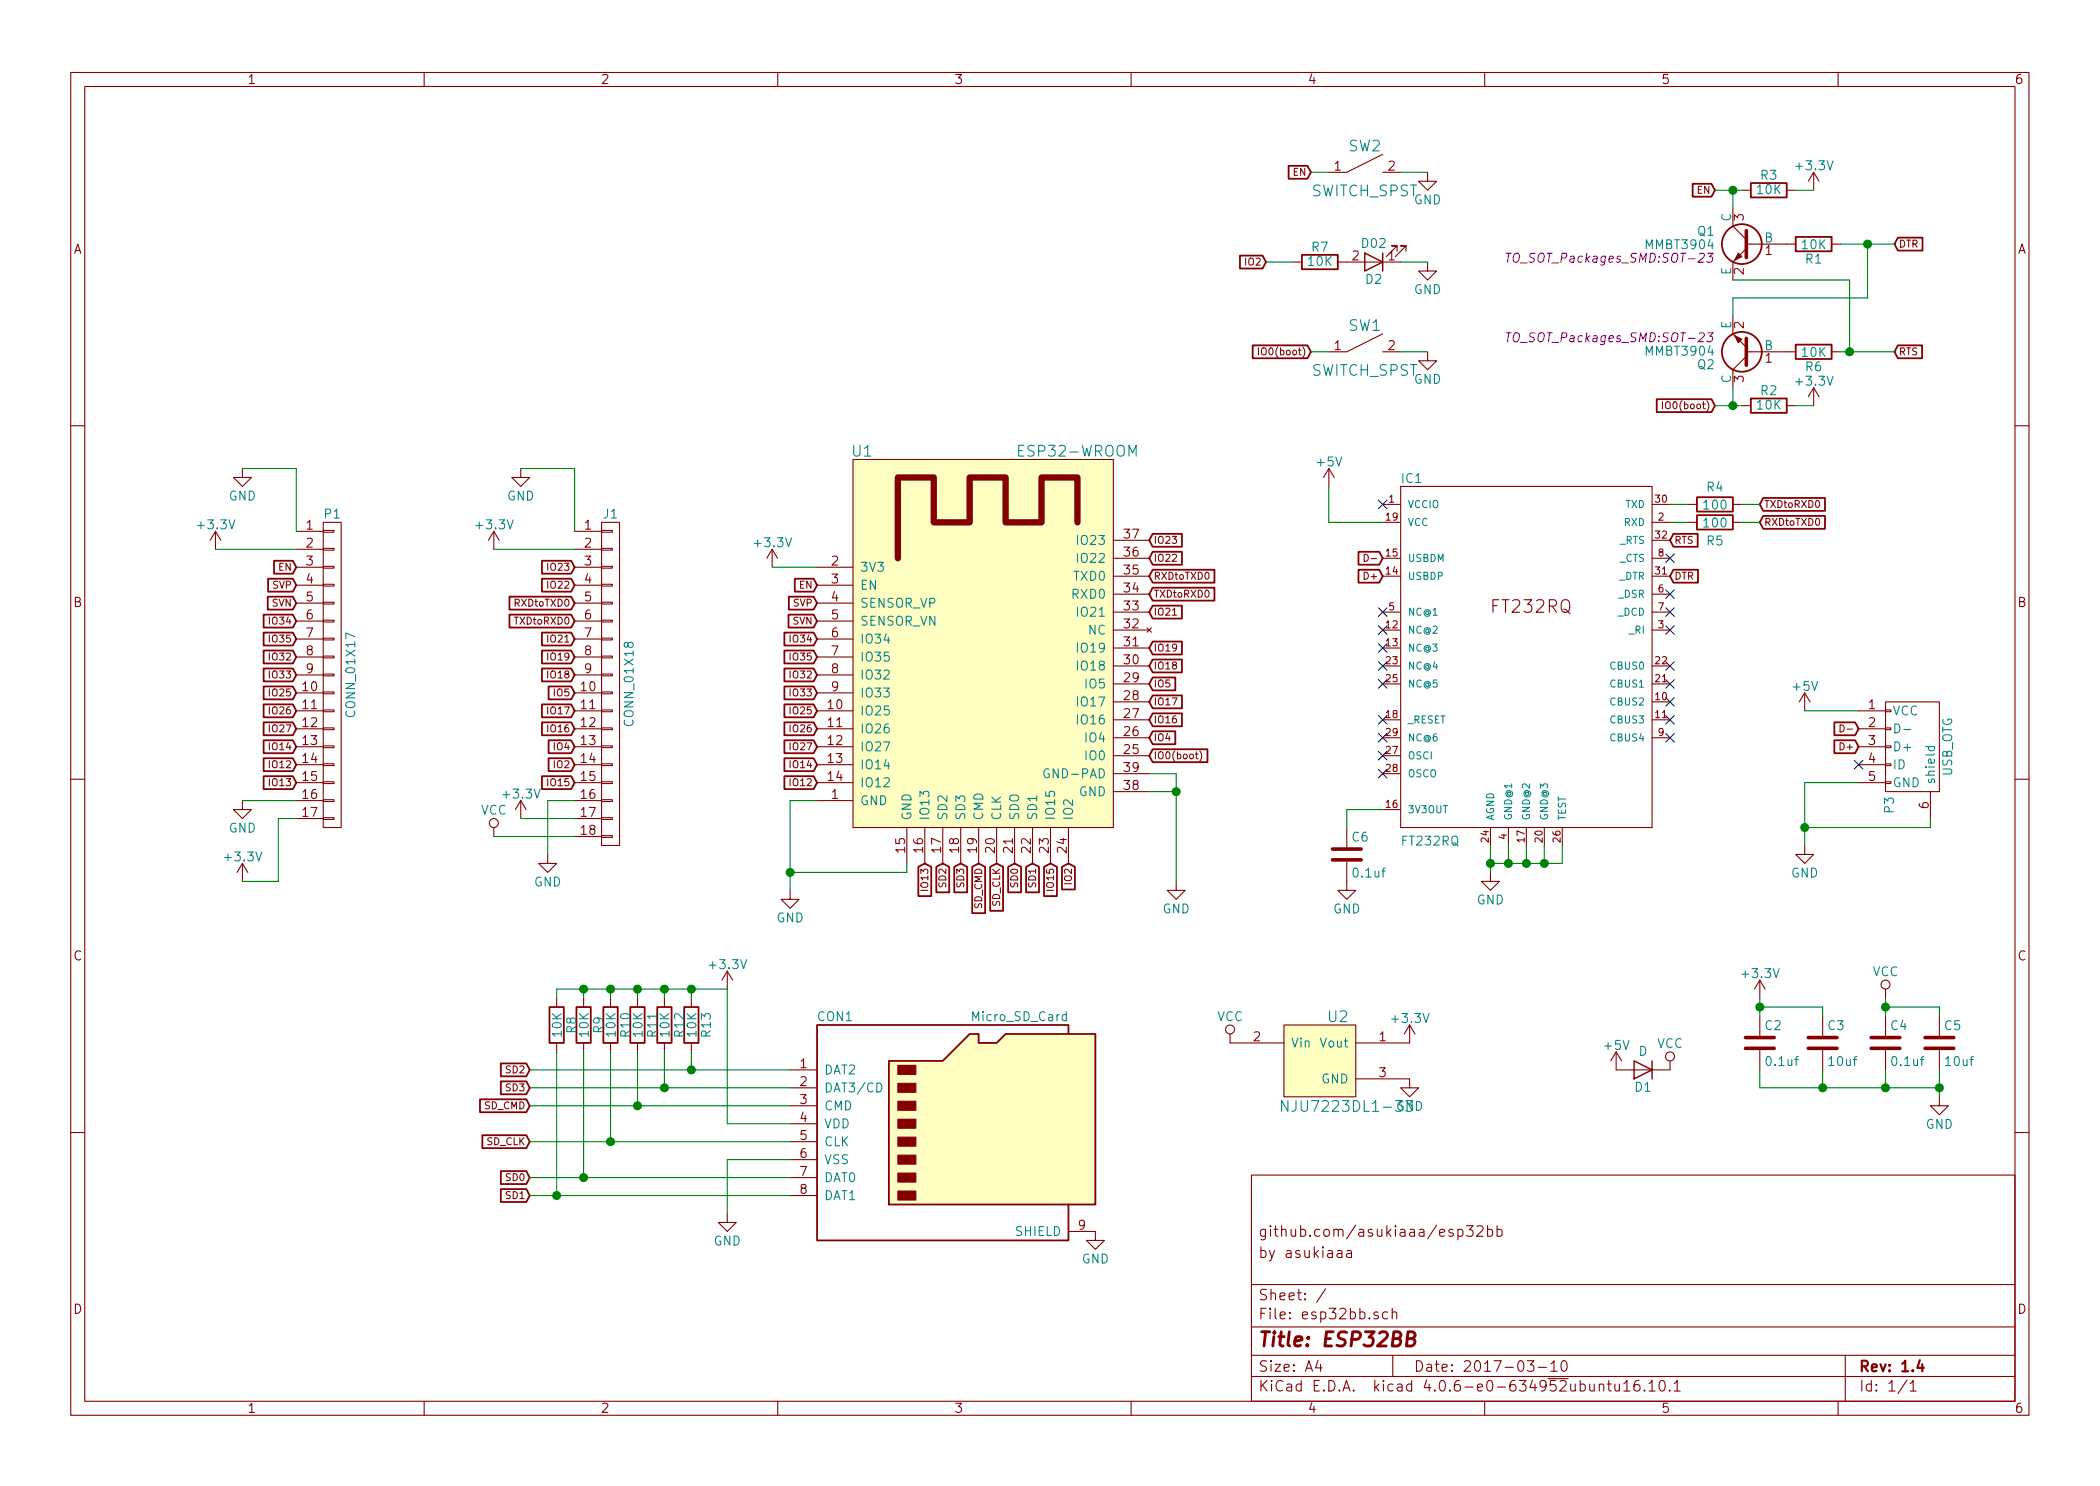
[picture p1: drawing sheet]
EESchema Schematic File Version 2
LIBS:esp32bb-rescue
LIBS:power
LIBS:device
LIBS:transistors
LIBS:conn
LIBS:linear
LIBS:regul
LIBS:74xx
LIBS:cmos4000
LIBS:adc-dac
LIBS:memory
LIBS:xilinx
LIBS:microcontrollers
LIBS:dsp
LIBS:microchip
LIBS:analog_switches
LIBS:motorola
LIBS:texas
LIBS:intel
LIBS:audio
LIBS:interface
LIBS:digital-audio
LIBS:philips
LIBS:display
LIBS:cypress
LIBS:siliconi
LIBS:opto
LIBS:atmel
LIBS:contrib
LIBS:valves
LIBS:akizuki
LIBS:ESP32-footprints-Shem-Lib
LIBS:ftdi232rq
LIBS:MiscellaneousDevices
LIBS:esp32bb-cache
EELAYER 25 0
EELAYER END
$Descr A4 11693 8268
encoding utf-8
Sheet 1 1
Title "ESP32BB"
Date "2017-03-10"
Rev "1.4"
Comp ""
Comment1 "by asukiaaa"
Comment2 "github.com/asukiaaa/esp32bb"
Comment3 ""
Comment4 ""
$EndDescr
Text GLabel 6400 4200 2    39   Input ~ 0
IO0(boot)
$Comp
L GND #PWR01
U 1 1
P 4400 4950
F 0 "#PWR01" H 4400 4700 50  0001 C CNN
F 1 "GND" H 4400 4800 50  0000 C CNN
F 2 "" H 4400 4950 50  0000 C CNN
F 3 "" H 4400 4950 50  0000 C CNN
	1    4400 4950
	1    0    0    -1  
$EndComp
$Comp
L GND #PWR02
U 1 1
P 6550 4900
F 0 "#PWR02" H 6550 4650 50  0001 C CNN
F 1 "GND" H 6550 4750 50  0000 C CNN
F 2 "" H 6550 4900 50  0000 C CNN
F 3 "" H 6550 4900 50  0000 C CNN
	1    6550 4900
	1    0    0    -1  
$EndComp
$Comp
L USB_OTG-RESCUE-esp32bb P3
U 1 1
P 10650 4150
F 0 "P3" H 10975 4025 50  0000 C CNN
F 1 "USB_OTG" H 10650 4350 50  0000 C CNN
F 2 "usb_micro_b:USB_MICRO_B-HIROSE-ZX62R-B-5P" V 10600 4050 50  0001 C CNN
F 3 "" V 10600 4050 50  0000 C CNN
	1    10650 4150
	0    1    1    0   
$EndComp
$Comp
L +5V #PWR03
U 1 1
P 10050 3950
F 0 "#PWR03" H 10050 3800 50  0001 C CNN
F 1 "+5V" H 10050 4090 50  0000 C CNN
F 2 "" H 10050 3950 50  0000 C CNN
F 3 "" H 10050 3950 50  0000 C CNN
	1    10050 3950
	1    0    0    -1  
$EndComp
Text GLabel 10350 4150 0    39   Input ~ 0
D+
Text GLabel 10350 4050 0    39   Input ~ 0
D-
$Comp
L GND #PWR04
U 1 1
P 10050 4700
F 0 "#PWR04" H 10050 4450 50  0001 C CNN
F 1 "GND" H 10050 4550 50  0000 C CNN
F 2 "" H 10050 4700 50  0000 C CNN
F 3 "" H 10050 4700 50  0000 C CNN
	1    10050 4700
	1    0    0    -1  
$EndComp
Text GLabel 7700 3100 0    39   Input ~ 0
D-
Text GLabel 7700 3200 0    39   Input ~ 0
D+
NoConn ~ 10350 4250
Text GLabel 9800 2900 2    39   Input ~ 0
RXDtoTXD0
Text GLabel 9800 2800 2    39   Input ~ 0
TXDtoRXD0
Text GLabel 4550 3250 0    39   Input ~ 0
EN
Text GLabel 6400 3300 2    39   Input ~ 0
TXDtoRXD0
Text GLabel 6400 3200 2    39   Input ~ 0
RXDtoTXD0
$Comp
L +3.3V #PWR05
U 1 1
P 4300 3150
F 0 "#PWR05" H 4300 3000 50  0001 C CNN
F 1 "+3.3V" H 4300 3290 50  0000 C CNN
F 2 "" H 4300 3150 50  0000 C CNN
F 3 "" H 4300 3150 50  0000 C CNN
	1    4300 3150
	1    0    0    -1  
$EndComp
$Comp
L +3.3V #PWR06
U 1 1
P 7850 5800
F 0 "#PWR06" H 7850 5650 50  0001 C CNN
F 1 "+3.3V" H 7850 5940 50  0000 C CNN
F 2 "" H 7850 5800 50  0000 C CNN
F 3 "" H 7850 5800 50  0000 C CNN
	1    7850 5800
	1    0    0    -1  
$EndComp
$Comp
L GND #PWR07
U 1 1
P 7850 6000
F 0 "#PWR07" H 7850 5750 50  0001 C CNN
F 1 "GND" H 7850 5850 50  0000 C CNN
F 2 "" H 7850 6000 50  0000 C CNN
F 3 "" H 7850 6000 50  0000 C CNN
	1    7850 6000
	1    0    0    -1  
$EndComp
$Comp
L +3.3V #PWR08
U 1 1
P 4050 5500
F 0 "#PWR08" H 4050 5350 50  0001 C CNN
F 1 "+3.3V" H 4050 5640 50  0000 C CNN
F 2 "" H 4050 5500 50  0000 C CNN
F 3 "" H 4050 5500 50  0000 C CNN
	1    4050 5500
	1    0    0    -1  
$EndComp
$Comp
L GND #PWR09
U 1 1
P 4050 6750
F 0 "#PWR09" H 4050 6500 50  0001 C CNN
F 1 "GND" H 4050 6600 50  0000 C CNN
F 2 "" H 4050 6750 50  0000 C CNN
F 3 "" H 4050 6750 50  0000 C CNN
	1    4050 6750
	1    0    0    -1  
$EndComp
Text GLabel 2950 6550 0    39   Input ~ 0
SD0
Text GLabel 2950 6650 0    39   Input ~ 0
SD1
Text GLabel 2950 5950 0    39   Input ~ 0
SD2
Text GLabel 2950 6050 0    39   Input ~ 0
SD3
Text GLabel 2950 6150 0    39   Input ~ 0
SD_CMD
Text GLabel 2950 6350 0    39   Input ~ 0
SD_CLK
Text GLabel 5650 4800 3    39   Input ~ 0
SD0
Text GLabel 5750 4800 3    39   Input ~ 0
SD1
Text GLabel 5250 4800 3    39   Input ~ 0
SD2
Text GLabel 5350 4800 3    39   Input ~ 0
SD3
Text GLabel 5550 4800 3    39   Input ~ 0
SD_CLK
Text GLabel 5450 4800 3    39   Input ~ 0
SD_CMD
Text GLabel 4550 3350 0    39   Input ~ 0
SVP
Text GLabel 4550 3450 0    39   Input ~ 0
SVN
Text GLabel 4550 3550 0    39   Input ~ 0
IO34
Text GLabel 4550 3650 0    39   Input ~ 0
IO35
Text GLabel 4550 3750 0    39   Input ~ 0
IO32
Text GLabel 4550 3850 0    39   Input ~ 0
IO33
Text GLabel 4550 3950 0    39   Input ~ 0
IO25
Text GLabel 4550 4050 0    39   Input ~ 0
IO26
Text GLabel 4550 4150 0    39   Input ~ 0
IO27
Text GLabel 4550 4250 0    39   Input ~ 0
IO14
Text GLabel 4550 4350 0    39   Input ~ 0
IO12
Text GLabel 6400 3000 2    39   Input ~ 0
IO23
Text GLabel 6400 3100 2    39   Input ~ 0
IO22
Text GLabel 6400 3400 2    39   Input ~ 0
IO21
Text GLabel 6400 3600 2    39   Input ~ 0
IO19
Text GLabel 6400 3700 2    39   Input ~ 0
IO18
Text GLabel 6400 3800 2    39   Input ~ 0
IO5
Text GLabel 6400 3900 2    39   Input ~ 0
IO17
Text GLabel 6400 4000 2    39   Input ~ 0
IO16
Text GLabel 6400 4100 2    39   Input ~ 0
IO4
Text GLabel 5950 4800 3    39   Input ~ 0
IO2
Text GLabel 5850 4800 3    39   Input ~ 0
IO15
Text GLabel 5150 4800 3    39   Input ~ 0
IO13
$Comp
L Micro_SD_Card CON1
U 1 1
P 5300 6250
F 0 "CON1" H 4650 6850 50  0000 C CNN
F 1 "Micro_SD_Card" H 5950 6850 50  0000 R CNN
F 2 "Connectors_Hirose:microSD_Card_Receptacle_Hirose_DM3AT-SF-PEJM5" H 6450 6550 50  0001 C CNN
F 3 "" H 5300 6250 50  0000 C CNN
	1    5300 6250
	1    0    0    -1  
$EndComp
$Comp
L GND #PWR010
U 1 1
P 6100 6850
F 0 "#PWR010" H 6100 6600 50  0001 C CNN
F 1 "GND" H 6100 6700 50  0000 C CNN
F 2 "" H 6100 6850 50  0000 C CNN
F 3 "" H 6100 6850 50  0000 C CNN
	1    6100 6850
	1    0    0    -1  
$EndComp
Text GLabel 1650 3150 0    39   Input ~ 0
EN
Text GLabel 1650 3250 0    39   Input ~ 0
SVP
Text GLabel 1650 3350 0    39   Input ~ 0
SVN
Text GLabel 1650 3450 0    39   Input ~ 0
IO34
Text GLabel 1650 3550 0    39   Input ~ 0
IO35
Text GLabel 1650 3650 0    39   Input ~ 0
IO32
Text GLabel 1650 3750 0    39   Input ~ 0
IO33
Text GLabel 1650 3850 0    39   Input ~ 0
IO25
Text GLabel 1650 3950 0    39   Input ~ 0
IO26
Text GLabel 1650 4050 0    39   Input ~ 0
IO27
Text GLabel 1650 4150 0    39   Input ~ 0
IO14
Text GLabel 1650 4250 0    39   Input ~ 0
IO12
Text GLabel 1650 4350 0    39   Input ~ 0
IO13
Text GLabel 3200 3150 0    39   Input ~ 0
IO23
Text GLabel 3200 3250 0    39   Input ~ 0
IO22
Text GLabel 3200 3550 0    39   Input ~ 0
IO21
Text GLabel 3200 3650 0    39   Input ~ 0
IO19
Text GLabel 3200 3750 0    39   Input ~ 0
IO18
Text GLabel 3200 3850 0    39   Input ~ 0
IO5
Text GLabel 3200 3950 0    39   Input ~ 0
IO17
Text GLabel 3200 4050 0    39   Input ~ 0
IO16
Text GLabel 3200 4150 0    39   Input ~ 0
IO4
Text GLabel 3200 4250 0    39   Input ~ 0
IO2
Text GLabel 3200 4350 0    39   Input ~ 0
IO15
$Comp
L +3.3V #PWR011
U 1 1
P 1200 3050
F 0 "#PWR011" H 1200 2900 50  0001 C CNN
F 1 "+3.3V" H 1200 3190 50  0000 C CNN
F 2 "" H 1200 3050 50  0000 C CNN
F 3 "" H 1200 3050 50  0000 C CNN
	1    1200 3050
	1    0    0    -1  
$EndComp
$Comp
L GND #PWR012
U 1 1
P 1350 2600
F 0 "#PWR012" H 1350 2350 50  0001 C CNN
F 1 "GND" H 1350 2450 50  0000 C CNN
F 2 "" H 1350 2600 50  0000 C CNN
F 3 "" H 1350 2600 50  0000 C CNN
	1    1350 2600
	1    0    0    -1  
$EndComp
$Comp
L +3.3V #PWR013
U 1 1
P 2750 3050
F 0 "#PWR013" H 2750 2900 50  0001 C CNN
F 1 "+3.3V" H 2750 3190 50  0000 C CNN
F 2 "" H 2750 3050 50  0000 C CNN
F 3 "" H 2750 3050 50  0000 C CNN
	1    2750 3050
	1    0    0    -1  
$EndComp
$Comp
L GND #PWR014
U 1 1
P 2900 2600
F 0 "#PWR014" H 2900 2350 50  0001 C CNN
F 1 "GND" H 2900 2450 50  0000 C CNN
F 2 "" H 2900 2600 50  0000 C CNN
F 3 "" H 2900 2600 50  0000 C CNN
	1    2900 2600
	1    0    0    -1  
$EndComp
$Comp
L VCC #PWR015
U 1 1
P 2750 4650
F 0 "#PWR015" H 2750 4500 50  0001 C CNN
F 1 "VCC" H 2750 4800 50  0000 C CNN
F 2 "" H 2750 4650 50  0000 C CNN
F 3 "" H 2750 4650 50  0000 C CNN
	1    2750 4650
	1    0    0    -1  
$EndComp
$Comp
L +3.3V #PWR016
U 1 1
P 2900 4550
F 0 "#PWR016" H 2900 4400 50  0001 C CNN
F 1 "+3.3V" H 2900 4690 50  0000 C CNN
F 2 "" H 2900 4550 50  0000 C CNN
F 3 "" H 2900 4550 50  0000 C CNN
	1    2900 4550
	1    0    0    -1  
$EndComp
$Comp
L +3.3V #PWR017
U 1 1
P 1350 4900
F 0 "#PWR017" H 1350 4750 50  0001 C CNN
F 1 "+3.3V" H 1350 5040 50  0000 C CNN
F 2 "" H 1350 4900 50  0000 C CNN
F 3 "" H 1350 4900 50  0000 C CNN
	1    1350 4900
	1    0    0    -1  
$EndComp
$Comp
L GND #PWR018
U 1 1
P 1350 4450
F 0 "#PWR018" H 1350 4200 50  0001 C CNN
F 1 "GND" H 1350 4300 50  0000 C CNN
F 2 "" H 1350 4450 50  0000 C CNN
F 3 "" H 1350 4450 50  0000 C CNN
	1    1350 4450
	1    0    0    -1  
$EndComp
$Comp
L GND #PWR019
U 1 1
P 3050 4750
F 0 "#PWR019" H 3050 4500 50  0001 C CNN
F 1 "GND" H 3050 4600 50  0000 C CNN
F 2 "" H 3050 4750 50  0000 C CNN
F 3 "" H 3050 4750 50  0000 C CNN
	1    3050 4750
	1    0    0    -1  
$EndComp
Text GLabel 9550 1050 0    39   Input ~ 0
EN
$Comp
L R R1
U 1 1
P 10100 1350
F 0 "R1" V 10180 1350 50  0000 C CNN
F 1 "10K" V 10100 1350 50  0000 C CNN
F 2 "Resistors_SMD:R_0603" V 10030 1350 50  0001 C CNN
F 3 "" H 10100 1350 50  0000 C CNN
	1    10100 1350
	0    1    1    0   
$EndComp
$Comp
L GND #PWR020
U 1 1
P 8300 4850
F 0 "#PWR020" H 8300 4600 50  0001 C CNN
F 1 "GND" H 8300 4700 50  0000 C CNN
F 2 "" H 8300 4850 50  0000 C CNN
F 3 "" H 8300 4850 50  0000 C CNN
	1    8300 4850
	1    0    0    -1  
$EndComp
NoConn ~ 9300 3100
NoConn ~ 9300 3300
NoConn ~ 9300 3400
NoConn ~ 9300 3500
NoConn ~ 9300 3700
NoConn ~ 9300 3800
NoConn ~ 9300 3900
NoConn ~ 9300 4000
NoConn ~ 9300 4100
NoConn ~ 7700 3400
NoConn ~ 7700 3500
NoConn ~ 7700 3600
NoConn ~ 7700 3700
NoConn ~ 7700 3800
NoConn ~ 7700 4000
NoConn ~ 7700 4100
NoConn ~ 7700 4200
NoConn ~ 7700 4300
$Comp
L D D1
U 1 1
P 9150 5950
F 0 "D1" H 9150 6050 50  0000 C CNN
F 1 "D" H 9150 5850 50  0000 C CNN
F 2 "Diodes_SMD:D_0805" H 9150 5950 50  0001 C CNN
F 3 "" H 9150 5950 50  0000 C CNN
	1    9150 5950
	-1   0    0    1   
$EndComp
$Comp
L VCC #PWR021
U 1 1
P 9300 5950
F 0 "#PWR021" H 9300 5800 50  0001 C CNN
F 1 "VCC" H 9300 6100 50  0000 C CNN
F 2 "" H 9300 5950 50  0000 C CNN
F 3 "" H 9300 5950 50  0000 C CNN
	1    9300 5950
	1    0    0    -1  
$EndComp
$Comp
L +5V #PWR022
U 1 1
P 9000 5950
F 0 "#PWR022" H 9000 5800 50  0001 C CNN
F 1 "+5V" H 9000 6090 50  0000 C CNN
F 2 "" H 9000 5950 50  0000 C CNN
F 3 "" H 9000 5950 50  0000 C CNN
	1    9000 5950
	1    0    0    -1  
$EndComp
$Comp
L +3.3V #PWR023
U 1 1
P 9800 5550
F 0 "#PWR023" H 9800 5400 50  0001 C CNN
F 1 "+3.3V" H 9800 5690 50  0000 C CNN
F 2 "" H 9800 5550 50  0000 C CNN
F 3 "" H 9800 5550 50  0000 C CNN
	1    9800 5550
	1    0    0    -1  
$EndComp
$Comp
L VCC #PWR024
U 1 1
P 10500 5550
F 0 "#PWR024" H 10500 5400 50  0001 C CNN
F 1 "VCC" H 10500 5700 50  0000 C CNN
F 2 "" H 10500 5550 50  0000 C CNN
F 3 "" H 10500 5550 50  0000 C CNN
	1    10500 5550
	1    0    0    -1  
$EndComp
$Comp
L C C2
U 1 1
P 9800 5800
F 0 "C2" H 9825 5900 50  0000 L CNN
F 1 "0.1uf" H 9825 5700 50  0000 L CNN
F 2 "Capacitors_SMD:C_0603" H 9838 5650 50  0001 C CNN
F 3 "" H 9800 5800 50  0000 C CNN
	1    9800 5800
	1    0    0    -1  
$EndComp
$Comp
L C C3
U 1 1
P 10150 5800
F 0 "C3" H 10175 5900 50  0000 L CNN
F 1 "10uf" H 10175 5700 50  0000 L CNN
F 2 "Capacitors_SMD:C_0603" H 10188 5650 50  0001 C CNN
F 3 "" H 10150 5800 50  0000 C CNN
	1    10150 5800
	1    0    0    -1  
$EndComp
$Comp
L C C4
U 1 1
P 10500 5800
F 0 "C4" H 10525 5900 50  0000 L CNN
F 1 "0.1uf" H 10525 5700 50  0000 L CNN
F 2 "Capacitors_SMD:C_0603" H 10538 5650 50  0001 C CNN
F 3 "" H 10500 5800 50  0000 C CNN
	1    10500 5800
	1    0    0    -1  
$EndComp
$Comp
L C C5
U 1 1
P 10800 5800
F 0 "C5" H 10825 5900 50  0000 L CNN
F 1 "10uf" H 10825 5700 50  0000 L CNN
F 2 "Capacitors_SMD:C_0603" H 10838 5650 50  0001 C CNN
F 3 "" H 10800 5800 50  0000 C CNN
	1    10800 5800
	1    0    0    -1  
$EndComp
$Comp
L GND #PWR025
U 1 1
P 10800 6100
F 0 "#PWR025" H 10800 5850 50  0001 C CNN
F 1 "GND" H 10800 5950 50  0000 C CNN
F 2 "" H 10800 6100 50  0000 C CNN
F 3 "" H 10800 6100 50  0000 C CNN
	1    10800 6100
	1    0    0    -1  
$EndComp
$Comp
L NJU7223DL1-33 U2
U 1 1
P 7350 5900
F 0 "U2" H 7450 6150 60  0000 C CNN
F 1 "NJU7223DL1-33" H 7500 5650 60  0000 C CNN
F 2 "TO_SOT_Packages_SMD:TO-252-2Lead" H 7350 5900 60  0001 C CNN
F 3 "" H 7350 5900 60  0000 C CNN
	1    7350 5900
	1    0    0    -1  
$EndComp
$Comp
L VCC #PWR026
U 1 1
P 6850 5800
F 0 "#PWR026" H 6850 5650 50  0001 C CNN
F 1 "VCC" H 6850 5950 50  0000 C CNN
F 2 "" H 6850 5800 50  0000 C CNN
F 3 "" H 6850 5800 50  0000 C CNN
	1    6850 5800
	1    0    0    -1  
$EndComp
NoConn ~ 7700 2800
$Comp
L FT232RQ IC1
U 1 1
P 8500 3600
F 0 "IC1" H 7800 4520 50  0000 L BNN
F 1 "FT232RQ" H 7800 2500 50  0000 L BNN
F 2 "ftdi232rq:FR232RQ" H 8500 3750 50  0001 C CNN
F 3 "" H 8500 3600 60  0001 C CNN
	1    8500 3600
	1    0    0    -1  
$EndComp
$Comp
L ESP32-WROOM U1
U 1 1
P 5500 3750
F 0 "U1" H 4800 5000 60  0000 C CNN
F 1 "ESP32-WROOM" H 6000 5000 60  0000 C CNN
F 2 "ESP32-footprints-Lib:ESP32-WROOM" H 5850 5100 60  0001 C CNN
F 3 "" H 5050 4200 60  0001 C CNN
	1    5500 3750
	1    0    0    -1  
$EndComp
$Comp
L C C6
U 1 1
P 7500 4750
F 0 "C6" H 7525 4850 50  0000 L CNN
F 1 "0.1uf" H 7525 4650 50  0000 L CNN
F 2 "Capacitors_SMD:C_0603" H 7538 4600 50  0001 C CNN
F 3 "" H 7500 4750 50  0000 C CNN
	1    7500 4750
	1    0    0    -1  
$EndComp
$Comp
L GND #PWR027
U 1 1
P 7500 4900
F 0 "#PWR027" H 7500 4650 50  0001 C CNN
F 1 "GND" H 7500 4750 50  0000 C CNN
F 2 "" H 7500 4900 50  0000 C CNN
F 3 "" H 7500 4900 50  0000 C CNN
	1    7500 4900
	1    0    0    -1  
$EndComp
$Comp
L CONN_01X17 P1
U 1 1
P 1850 3750
F 0 "P1" H 1850 4650 50  0000 C CNN
F 1 "CONN_01X17" V 1950 3750 50  0000 C CNN
F 2 "common:Pin_Header_Straight_1x17_Pitch2.54mm" H 1850 3750 50  0001 C CNN
F 3 "" H 1850 3750 50  0000 C CNN
	1    1850 3750
	1    0    0    -1  
$EndComp
$Comp
L +5V #PWR028
U 1 1
P 7400 2700
F 0 "#PWR028" H 7400 2550 50  0001 C CNN
F 1 "+5V" H 7400 2840 50  0000 C CNN
F 2 "" H 7400 2700 50  0000 C CNN
F 3 "" H 7400 2700 50  0000 C CNN
	1    7400 2700
	1    0    0    -1  
$EndComp
$Comp
L R R5
U 1 1
P 9550 2900
F 0 "R5" V 9650 2900 50  0000 C CNN
F 1 "100" V 9550 2900 50  0000 C CNN
F 2 "Resistors_SMD:R_0603" V 9480 2900 50  0001 C CNN
F 3 "" H 9550 2900 50  0000 C CNN
	1    9550 2900
	0    1    1    0   
$EndComp
$Comp
L R R4
U 1 1
P 9550 2800
F 0 "R4" V 9450 2800 50  0000 C CNN
F 1 "100" V 9550 2800 50  0000 C CNN
F 2 "Resistors_SMD:R_0603" V 9480 2800 50  0001 C CNN
F 3 "" H 9550 2800 50  0000 C CNN
	1    9550 2800
	0    1    1    0   
$EndComp
Text GLabel 9300 3000 2    39   Input ~ 0
RTS
Text GLabel 9300 3200 2    39   Input ~ 0
DTR
$Comp
L MMBT3904 Q2
U 1 1
P 9750 1950
F 0 "Q2" H 9950 2025 50  0000 L CNN
F 1 "MMBT3904" H 9950 1950 50  0000 L CNN
F 2 "TO_SOT_Packages_SMD:SOT-23" H 9950 1875 50  0000 L CIN
F 3 "" H 9750 1950 50  0000 L CNN
	1    9750 1950
	-1   0    0    1   
$EndComp
$Comp
L MMBT3904 Q1
U 1 1
P 9750 1350
F 0 "Q1" H 9950 1425 50  0000 L CNN
F 1 "MMBT3904" H 9950 1350 50  0000 L CNN
F 2 "TO_SOT_Packages_SMD:SOT-23" H 9950 1275 50  0000 L CIN
F 3 "" H 9750 1350 50  0000 L CNN
	1    9750 1350
	-1   0    0    -1  
$EndComp
$Comp
L R R6
U 1 1
P 10100 1950
F 0 "R6" V 10180 1950 50  0000 C CNN
F 1 "10K" V 10100 1950 50  0000 C CNN
F 2 "Resistors_SMD:R_0603" V 10030 1950 50  0001 C CNN
F 3 "" H 10100 1950 50  0000 C CNN
	1    10100 1950
	0    1    1    0   
$EndComp
Text GLabel 10550 1950 2    39   Input ~ 0
RTS
Text GLabel 10550 1350 2    39   Input ~ 0
DTR
Text GLabel 9550 2250 0    39   Input ~ 0
IO0(boot)
$Comp
L R R3
U 1 1
P 9850 1050
F 0 "R3" V 9930 1050 50  0000 C CNN
F 1 "10K" V 9850 1050 50  0000 C CNN
F 2 "Resistors_SMD:R_0603" V 9780 1050 50  0001 C CNN
F 3 "" H 9850 1050 50  0000 C CNN
	1    9850 1050
	0    -1   -1   0   
$EndComp
$Comp
L +3.3V #PWR029
U 1 1
P 10100 1050
F 0 "#PWR029" H 10100 900 50  0001 C CNN
F 1 "+3.3V" H 10100 1190 50  0000 C CNN
F 2 "" H 10100 1050 50  0000 C CNN
F 3 "" H 10100 1050 50  0000 C CNN
	1    10100 1050
	1    0    0    -1  
$EndComp
$Comp
L R R2
U 1 1
P 9850 2250
F 0 "R2" V 9930 2250 50  0000 C CNN
F 1 "10K" V 9850 2250 50  0000 C CNN
F 2 "Resistors_SMD:R_0603" V 9780 2250 50  0001 C CNN
F 3 "" H 9850 2250 50  0000 C CNN
	1    9850 2250
	0    -1   -1   0   
$EndComp
$Comp
L +3.3V #PWR030
U 1 1
P 10100 2250
F 0 "#PWR030" H 10100 2100 50  0001 C CNN
F 1 "+3.3V" H 10100 2390 50  0000 C CNN
F 2 "" H 10100 2250 50  0000 C CNN
F 3 "" H 10100 2250 50  0000 C CNN
	1    10100 2250
	1    0    0    -1  
$EndComp
$Comp
L SWITCH_SPST SW1
U 1 1
P 7600 1950
F 0 "SW1" H 7600 2100 60  0000 C CNN
F 1 "SWITCH_SPST" H 7600 1850 60  0000 C CNN
F 2 "switch:SKRPACE010" H 7600 1950 60  0001 C CNN
F 3 "" H 7600 1950 60  0000 C CNN
	1    7600 1950
	1    0    0    -1  
$EndComp
Text GLabel 7050 1450 0    39   Input ~ 0
IO2
$Comp
L LED D2
U 1 1
P 7650 1450
F 0 "D2" H 7650 1550 50  0000 C CNN
F 1 "D02" H 7650 1350 50  0000 C CNN
F 2 "LEDs:LED_0603" H 7650 1450 50  0001 C CNN
F 3 "" H 7650 1450 50  0000 C CNN
	1    7650 1450
	-1   0    0    1   
$EndComp
$Comp
L GND #PWR031
U 1 1
P 7950 1450
F 0 "#PWR031" H 7950 1200 50  0001 C CNN
F 1 "GND" H 7950 1300 50  0000 C CNN
F 2 "" H 7950 1450 50  0000 C CNN
F 3 "" H 7950 1450 50  0000 C CNN
	1    7950 1450
	1    0    0    -1  
$EndComp
Text GLabel 7300 1950 0    39   Input ~ 0
IO0(boot)
$Comp
L GND #PWR032
U 1 1
P 7950 1950
F 0 "#PWR032" H 7950 1700 50  0001 C CNN
F 1 "GND" H 7950 1800 50  0000 C CNN
F 2 "" H 7950 1950 50  0000 C CNN
F 3 "" H 7950 1950 50  0000 C CNN
	1    7950 1950
	1    0    0    -1  
$EndComp
$Comp
L R R7
U 1 1
P 7350 1450
F 0 "R7" V 7430 1450 50  0000 C CNN
F 1 "10K" V 7350 1450 50  0000 C CNN
F 2 "Resistors_SMD:R_0603" V 7280 1450 50  0001 C CNN
F 3 "" H 7350 1450 50  0000 C CNN
	1    7350 1450
	0    -1   -1   0   
$EndComp
$Comp
L R R13
U 1 1
P 3850 5700
F 0 "R13" V 3930 5700 50  0000 C CNN
F 1 "10K" V 3850 5700 50  0000 C CNN
F 2 "Resistors_SMD:R_0603" V 3780 5700 50  0001 C CNN
F 3 "" H 3850 5700 50  0000 C CNN
	1    3850 5700
	1    0    0    -1  
$EndComp
$Comp
L R R12
U 1 1
P 3700 5700
F 0 "R12" V 3780 5700 50  0000 C CNN
F 1 "10K" V 3700 5700 50  0000 C CNN
F 2 "Resistors_SMD:R_0603" V 3630 5700 50  0001 C CNN
F 3 "" H 3700 5700 50  0000 C CNN
	1    3700 5700
	1    0    0    -1  
$EndComp
$Comp
L R R11
U 1 1
P 3550 5700
F 0 "R11" V 3630 5700 50  0000 C CNN
F 1 "10K" V 3550 5700 50  0000 C CNN
F 2 "Resistors_SMD:R_0603" V 3480 5700 50  0001 C CNN
F 3 "" H 3550 5700 50  0000 C CNN
	1    3550 5700
	1    0    0    -1  
$EndComp
$Comp
L R R10
U 1 1
P 3400 5700
F 0 "R10" V 3480 5700 50  0000 C CNN
F 1 "10K" V 3400 5700 50  0000 C CNN
F 2 "Resistors_SMD:R_0603" V 3330 5700 50  0001 C CNN
F 3 "" H 3400 5700 50  0000 C CNN
	1    3400 5700
	1    0    0    -1  
$EndComp
$Comp
L SWITCH_SPST SW2
U 1 1
P 7600 950
F 0 "SW2" H 7600 1100 60  0000 C CNN
F 1 "SWITCH_SPST" H 7600 850 60  0000 C CNN
F 2 "switch:SKRPACE010" H 7600 950 60  0001 C CNN
F 3 "" H 7600 950 60  0000 C CNN
	1    7600 950 
	1    0    0    -1  
$EndComp
$Comp
L GND #PWR033
U 1 1
P 7950 950
F 0 "#PWR033" H 7950 700 50  0001 C CNN
F 1 "GND" H 7950 800 50  0000 C CNN
F 2 "" H 7950 950 50  0000 C CNN
F 3 "" H 7950 950 50  0000 C CNN
	1    7950 950 
	1    0    0    -1  
$EndComp
Text GLabel 7300 950  0    39   Input ~ 0
EN
$Comp
L R R9
U 1 1
P 3250 5700
F 0 "R9" V 3330 5700 50  0000 C CNN
F 1 "10K" V 3250 5700 50  0000 C CNN
F 2 "Resistors_SMD:R_0603" V 3180 5700 50  0001 C CNN
F 3 "" H 3250 5700 50  0000 C CNN
	1    3250 5700
	1    0    0    -1  
$EndComp
$Comp
L R R8
U 1 1
P 3100 5700
F 0 "R8" V 3180 5700 50  0000 C CNN
F 1 "10K" V 3100 5700 50  0000 C CNN
F 2 "Resistors_SMD:R_0603" V 3030 5700 50  0001 C CNN
F 3 "" H 3100 5700 50  0000 C CNN
	1    3100 5700
	1    0    0    -1  
$EndComp
$Comp
L CONN_01X18 J1
U 1 1
P 3400 3800
F 0 "J1" H 3400 4750 50  0000 C CNN
F 1 "CONN_01X18" V 3500 3800 50  0000 C CNN
F 2 "common:Pin_Header_Straight_1x18_Pitch2.54mm" H 3400 3800 50  0001 C CNN
F 3 "" H 3400 3800 50  0001 C CNN
	1    3400 3800
	1    0    0    -1  
$EndComp
Wire Wire Line
	4300 3150 4550 3150
Wire Wire Line
	6400 4300 6550 4300
Wire Wire Line
	6550 4300 6550 4900
Wire Wire Line
	6400 4400 6550 4400
Connection ~ 6550 4400
Wire Wire Line
	4550 4450 4400 4450
Wire Wire Line
	4400 4450 4400 4950
Wire Wire Line
	5050 4800 5050 4850
Wire Wire Line
	5050 4850 4400 4850
Connection ~ 4400 4850
Wire Wire Line
	10050 3950 10350 3950
Wire Wire Line
	10050 4350 10350 4350
Wire Wire Line
	1650 3050 1200 3050
Wire Wire Line
	1350 2600 1650 2600
Wire Wire Line
	1650 2600 1650 2950
Wire Wire Line
	3200 3050 2750 3050
Wire Wire Line
	2900 2600 3200 2600
Wire Wire Line
	3200 2600 3200 2950
Wire Wire Line
	2900 4550 3200 4550
Wire Wire Line
	1350 4450 1650 4450
Wire Wire Line
	7400 2900 7700 2900
Wire Wire Line
	8300 4700 8300 4850
Wire Wire Line
	8300 4800 8700 4800
Wire Wire Line
	8700 4800 8700 4700
Connection ~ 8300 4800
Wire Wire Line
	8400 4700 8400 4800
Connection ~ 8400 4800
Wire Wire Line
	8500 4700 8500 4800
Connection ~ 8500 4800
Wire Wire Line
	8600 4700 8600 4800
Connection ~ 8600 4800
Wire Wire Line
	7400 2700 7400 2900
Wire Wire Line
	10150 5600 10150 5650
Wire Wire Line
	10500 5550 10500 5650
Wire Wire Line
	10500 5600 10800 5600
Wire Wire Line
	10800 5600 10800 5650
Connection ~ 10500 5600
Wire Wire Line
	10800 5950 10800 6100
Connection ~ 10800 6050
Wire Wire Line
	10500 6050 10500 5950
Connection ~ 10500 6050
Wire Wire Line
	10150 5950 10150 6050
Connection ~ 10150 6050
Wire Wire Line
	10050 4350 10050 4700
Wire Wire Line
	10750 4550 10750 4600
Wire Wire Line
	10750 4600 10050 4600
Connection ~ 10050 4600
Wire Wire Line
	7500 4600 7500 4500
Wire Wire Line
	7500 4500 7700 4500
Wire Wire Line
	1650 4550 1550 4550
Wire Wire Line
	1550 4550 1550 4900
Wire Wire Line
	1550 4900 1350 4900
Wire Wire Line
	9800 5550 9800 5650
Wire Wire Line
	9800 5600 10150 5600
Connection ~ 9800 5600
Wire Wire Line
	9800 5950 9800 6050
Wire Wire Line
	9800 6050 10800 6050
Wire Wire Line
	9300 2800 9400 2800
Wire Wire Line
	9300 2900 9400 2900
Wire Wire Line
	9700 2800 9800 2800
Wire Wire Line
	9700 2900 9800 2900
Wire Wire Line
	9550 1050 9700 1050
Wire Wire Line
	9650 1050 9650 1150
Wire Wire Line
	9550 2250 9700 2250
Wire Wire Line
	9650 2250 9650 2150
Wire Wire Line
	10250 1350 10550 1350
Wire Wire Line
	10250 1950 10550 1950
Wire Wire Line
	9650 1550 10300 1550
Wire Wire Line
	10300 1550 10300 1950
Connection ~ 10300 1950
Wire Wire Line
	9650 1750 9650 1650
Wire Wire Line
	9650 1650 10400 1650
Wire Wire Line
	10400 1650 10400 1350
Connection ~ 10400 1350
Connection ~ 9650 1050
Wire Wire Line
	10000 1050 10100 1050
Connection ~ 9650 2250
Wire Wire Line
	10000 2250 10100 2250
Wire Wire Line
	7050 1450 7200 1450
Wire Wire Line
	7800 1450 7950 1450
Wire Wire Line
	7300 1950 7400 1950
Wire Wire Line
	7800 1950 7950 1950
Wire Wire Line
	4400 6450 4050 6450
Wire Wire Line
	4050 6450 4050 6750
Wire Wire Line
	4050 6250 4400 6250
Wire Wire Line
	4050 5500 4050 6250
Wire Wire Line
	3100 5500 4050 5500
Wire Wire Line
	3400 5500 3400 5550
Wire Wire Line
	3550 5550 3550 5500
Connection ~ 3550 5500
Wire Wire Line
	3700 5550 3700 5500
Connection ~ 3700 5500
Wire Wire Line
	3850 5550 3850 5500
Connection ~ 3850 5500
Wire Wire Line
	3850 5850 3850 5950
Connection ~ 3850 5950
Wire Wire Line
	3700 5850 3700 6050
Connection ~ 3700 6050
Wire Wire Line
	7300 950  7400 950 
Wire Wire Line
	7800 950  7950 950 
Wire Wire Line
	2950 5950 4400 5950
Wire Wire Line
	2950 6050 4400 6050
Wire Wire Line
	2950 6150 4400 6150
Wire Wire Line
	2950 6350 4400 6350
Wire Wire Line
	2950 6550 4400 6550
Wire Wire Line
	2950 6650 4400 6650
Wire Wire Line
	3100 5550 3100 5500
Connection ~ 3400 5500
Wire Wire Line
	3250 5550 3250 5500
Connection ~ 3250 5500
Wire Wire Line
	3550 5850 3550 6150
Connection ~ 3550 6150
Wire Wire Line
	3400 5850 3400 6350
Connection ~ 3400 6350
Wire Wire Line
	3250 5850 3250 6550
Connection ~ 3250 6550
Wire Wire Line
	3100 5850 3100 6650
Connection ~ 3100 6650
Wire Wire Line
	2750 4650 3200 4650
Wire Wire Line
	3050 4750 3050 4450
Wire Wire Line
	3050 4450 3200 4450
Text GLabel 3200 3350 0    39   Input ~ 0
RXDtoTXD0
Text GLabel 3200 3450 0    39   Input ~ 0
TXDtoRXD0
$EndSCHEMATC
